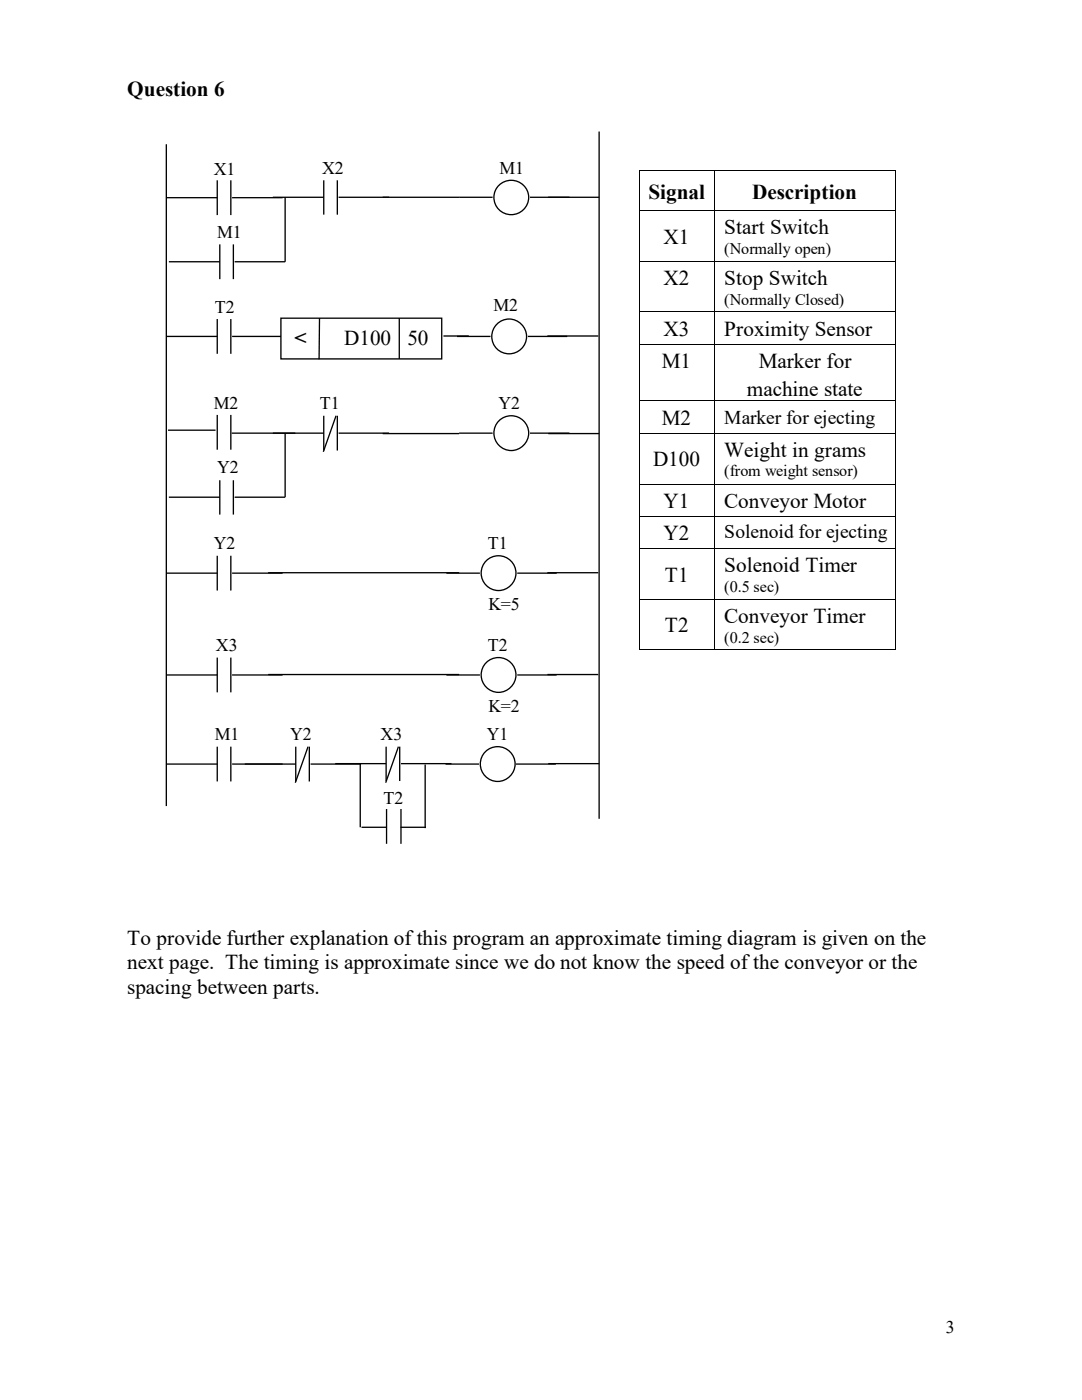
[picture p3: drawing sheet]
<svg xmlns="http://www.w3.org/2000/svg" width="216mm" height="279mm" viewBox="0 0 216 279" stroke-linecap="round" stroke-linejoin="round" font-family="sans-serif">
<path d="M48.9 152.5h10.1M59 149v7M61.5 149l-2.6 7.2M61.7 149v7M62 152.5h10.1" fill="none" stroke="#000" stroke-width=".26"/>
<g fill="#fff">
<path d="M42.7 31.6h15v5.9h-15z" fill-rule="evenodd"/>
<path d="M43.3 44.1h15.1v5.9h-15.1z" fill-rule="evenodd"/>
</g>
<path d="M56.9 39.4v12.8h-10.1M33.7 52.2h10.2M43.9 48.8v6.9M46.6 48.8v6.9" fill="none" stroke="#000" stroke-width=".26"/>
<g fill="#fff">
<path d="M64.3 31.3h15v6h-15z" fill-rule="evenodd"/>
<path d="M97.1 30.1h13.8v13h-13.8z" fill-rule="evenodd"/>
<circle cx="102" cy="39.4" r="3.4"/>
</g>
<g fill="none" stroke="#000" stroke-width=".26">
<path d="M33.2 28.8v132.1M54.4 39.4h10.2M64.6 36v6.8M67.3 36v6.8M67.6 39.4h10M91.6 39.4h6.7M105.7 39.4h7.9M119.5 26.2v137.2"/>
<circle cx="102" cy="39.4" r="3.4"/>
</g>
<g fill="#fff">
<path d="M42.8 59.2h15.1v5.9h-15.1z" fill-rule="evenodd"/>
<path d="M95.9 57.4h13.8v13.1h-13.8z" fill-rule="evenodd"/>
<circle cx="101.6" cy="67.1" r="3.5"/>
</g>
<g fill="none" stroke="#000" stroke-width=".26">
<path d="M33.2 67.1h10.1M43.3 63.7v6.9M46.1 63.7v6.9M46.3 67.1h10.1M91.2 67.1h6.7M105.3 67.1h7.9M109.2 67.1h10.2"/>
<circle cx="101.6" cy="67.1" r="3.5"/>
</g>
<path d="M56 63.5h32.1v8.1h-32.1z" fill-rule="evenodd" fill="#fff"/>
<path d="M33.2 39.5h10.1M43.3 36v6.9M46.1 36v6.9M46.3 39.5h10.1M76.4 39.4h15.2M56 63.5h32.1v8.1h-32.1zM63.8 63.5l-.1 8.2M88.5 67.1h5.1" fill="none" stroke="#000" stroke-width=".26"/>
<g fill="#fff">
<path d="M42.7 78.4h15v5.9h-15z" fill-rule="evenodd"/>
<path d="M43.3 91.1h15.1v5.9h-15.1z" fill-rule="evenodd"/>
</g>
<path d="M33.7 99.2h10.2M43.9 95.8v6.9M46.6 95.8v6.9M56.9 86.4v12.8h-10.1" fill="none" stroke="#000" stroke-width=".26"/>
<g fill="#fff">
<path d="M96.9 77h13.8v13.2h-13.8z" fill-rule="evenodd"/>
<circle cx="102" cy="86.4" r="3.5"/>
</g>
<g fill="none" stroke="#000" stroke-width=".26">
<path d="M109.4 39.4h10.1M43.3 82.8v6.9M46.1 82.8v6.9M76.4 86.5h15.2M91.6 86.4h6.7M105.7 86.4h7.9M109.4 86.5h10.1"/>
<circle cx="102" cy="86.4" r="3.5"/>
</g>
<path d="M63.8 78.3h15.1v5.9h-15.1z" fill-rule="evenodd" fill="#fff"/>
<path d="M54.4 86.4h10.2M64.6 83v6.9M67.1 83l-2.6 7.2M67.3 83v6.9M67.6 86.4h10" fill="none" stroke="#000" stroke-width=".26"/>
<g fill="#fff">
<path d="M93 105h13.9v19h-13.9z" fill-rule="evenodd"/>
<circle cx="99.5" cy="114.4" r="3.5"/>
</g>
<g fill="none" stroke="#000" stroke-width=".26">
<path d="M89.1 114.4h6.7"/>
<circle cx="99.5" cy="114.4" r="3.5"/>
</g>
<path d="M42.7 106.3h15v6h-15z" fill-rule="evenodd" fill="#fff"/>
<path d="M33.2 114.4h10.1M43.3 110.9v7M46.1 110.9v7M46.3 114.4h10.1M53.5 114.3h38.1M103.2 114.4h7.9M109.2 114.3h10.2" fill="none" stroke="#000" stroke-width=".26"/>
<g fill="#fff">
<path d="M43.1 126.7h15v5.9h-15z" fill-rule="evenodd"/>
<path d="M93 125.3h13.9v19h-13.9z" fill-rule="evenodd"/>
<circle cx="99.5" cy="134.7" r="3.5"/>
</g>
<g fill="none" stroke="#000" stroke-width=".26">
<path d="M33.2 134.7h10.1M43.3 131.2v7M46.1 131.2v7M46.3 134.7h10.1M53.5 134.6h38.1M89.1 134.7h6.7M103.2 134.7h7.9M109.2 134.6h10.2"/>
<circle cx="99.5" cy="134.7" r="3.5"/>
</g>
<path d="M42.8 144.4h15.1v6h-15.1z" fill-rule="evenodd" fill="#fff"/>
<path d="M33.2 152.5h10.1M43.3 149v7M46.1 149v7M46.3 152.5h10.1" fill="none" stroke="#000" stroke-width=".26"/>
<path d="M75.9 144.4h15.1v5.9h-15.1z" fill-rule="evenodd" fill="#fff"/>
<path d="M66.9 152.4h10.1M77 149v6.9M79.5 149l-2.5 7.2M79.8 149v6.9M80 152.4h10.1" fill="none" stroke="#000" stroke-width=".26"/>
<path d="M76.5 157.1h15.1v6h-15.1z" fill-rule="evenodd" fill="#fff"/>
<path d="M71.9 152.4v12.7M84.8 152.6v12.7M72.1 165.1h5.1M77.1 161.5v6.9M79.9 165.1h5.1M80 161.5v6.9" fill="none" stroke="#000" stroke-width=".26"/>
<g fill="#fff">
<path d="M94.6 143.1h13.9v13.1h-13.9z" fill-rule="evenodd"/>
<circle cx="99.3" cy="152.5" r="3.5"/>
</g>
<g fill="none" stroke="#000" stroke-width=".26">
<path d="M79.7 63.5v8.1M33.5 85.9h9.5M46.2 86.4h12.7M88.9 152.5h6.7M103 152.5h7.9M109.4 152.4h10.1"/>
<circle cx="99.3" cy="152.5" r="3.5"/>
</g>
<path d="M124.8 32.6h57.9v101.6h-57.9z" fill-rule="evenodd" fill="#fff"/>
<path d="M124.8 32.6h57.8v101.6h-57.8z" fill="none" stroke="#fff" stroke-width=".26"/>
<g fill="#000">
<path d="M127.4 34h.2v.2h-.2zM142.6 34h.1v.2h-.1zM178.6 34h.1v.2h-.1zM127.4 41.9h.2v.2h-.2zM127.4 52.1h.2v.1h-.2zM142.6 41.9h.1v.2h-.1zM142.6 52.1h.1v.1h-.1zM178.6 41.9h.1v.2h-.1zM178.6 52.1h.1v.1h-.1zM127.4 62.1h.2v.2h-.2zM127.4 68.6h.2v.1h-.2zM142.6 62.1h.1v.2h-.1z"/>
<path d="M142.6 68.6h.1v.1h-.1zM178.6 62.1h.1v.2h-.1zM178.6 68.6h.1v.1h-.1zM127.4 79.9h.2v.2h-.2zM127.4 86.4h.2v.1h-.2zM127.4 96.5h.2v.2h-.2zM142.6 79.9h.1v.2h-.1zM142.6 86.4h.1v.1h-.1zM142.6 96.5h.1v.2h-.1zM178.6 79.9h.1v.2h-.1zM178.6 86.4h.1v.1h-.1zM178.6 96.5h.1v.2h-.1z"/>
<path d="M127.4 103h.2v.1h-.2zM127.4 109.4h.2v.2h-.2zM127.4 119.5h.2v.2h-.2zM142.6 103h.1v.1h-.1zM142.6 109.4h.1v.2h-.1zM142.6 119.5h.1v.2h-.1zM178.6 103h.1v.1h-.1zM178.6 109.4h.1v.2h-.1zM178.6 119.5h.1v.2h-.1zM127.4 129.6h.2v.2h-.2zM142.6 129.6h.1v.2h-.1zM178.6 129.6h.1v.2h-.1z"/>
</g>
<g fill="none" stroke="#000" stroke-width=".2">
<path d="M127.5 34.2v7.7M127.6 34.1h15M142.7 34.2v7.7M142.7 34.1h35.9M178.6 34.2v7.7M127.5 42.1v10M127.5 52.2v9.9M127.6 42h15M127.6 52.2h15M142.7 42.1v10M142.7 52.2v9.9M142.7 42h35.9"/>
<path d="M142.7 52.2h35.9M178.6 42.1v10M178.6 52.2v9.9M127.5 62.3v6.3M127.5 68.7v11.2M127.6 62.2h15M127.6 68.7h15M142.7 62.3v6.3M142.7 68.7v11.2M142.7 62.2h35.9M142.7 68.7h35.9M178.6 62.3v6.3"/>
<path d="M178.6 68.7v11.2M127.5 80.1v6.3M127.5 86.5v10M127.5 96.7v6.3M127.6 80h15M127.6 86.4h15M127.6 96.6h15M142.7 80.1v6.3M142.7 86.5v10M142.7 96.7v6.3M142.7 80h35.9M142.7 86.4h35.9"/>
<path d="M142.7 96.6h35.9M178.6 80.1v6.3M178.6 86.5v10M178.6 96.7v6.3M127.5 103.1v6.3M127.5 109.6v9.9M127.5 119.7v9.9M127.6 103h15M127.6 109.5h15M127.6 119.6h15M142.7 103.1v6.3M142.7 109.6v9.9"/>
<path d="M142.7 119.7v9.9M142.7 103h35.9M142.7 109.5h35.9M142.7 119.6h35.9M178.6 103.1v6.3M178.6 109.6v9.9M178.6 119.7v9.9M127.6 129.7h15M142.7 129.7h35.9"/>
</g>
<g font-size="4.2">
<text x="25.4" y="19.2">Question 6</text>
<text x="129.4" y="39.6">Signal</text>
<text x="150.1" y="39.6">Description</text>
<text x="144.5" y="46.7">Start Switch</text>
<text x="132.4" y="48.6">X1</text>
<text x="132.4" y="56.9">X2</text>
<text x="144.5" y="56.9">Stop Switch</text>
<text x="58.8" y="68.9">&lt;</text>
<text x="68.7" y="68.9">D100</text>
<text x="81.3" y="68.9">50</text>
<text x="132.4" y="67">X3</text>
<text x="144.5" y="67">Proximity Sensor</text>
<text x="132.1" y="73.4">M1</text>
<text x="151.4" y="73.4">Marker for</text>
<text x="149" y="79">machine state</text>
<text x="132.1" y="84.8">M2</text>
<text x="130.3" y="93">D100</text>
<text x="144.5" y="91.2">Weight in grams</text>
<text x="132.4" y="101.3">Y1</text>
<text x="144.5" y="101.3">Conveyor Motor</text>
<text x="132.4" y="107.8">Y2</text>
<text x="132.7" y="116.1">T1</text>
<text x="144.5" y="114.2">Solenoid Timer</text>
<text x="144.5" y="124.4">Conveyor Timer</text>
<text x="132.7" y="126.2">T2</text>
<text x="25.4" y="188.6">To provide further explanation of this program an approximate timing diagram is given on the</text>
<text x="25.4" y="193.4">next page. The timing is approximate since we do not know the speed of the conveyor or the</text>
<text x="25.4" y="198.3">spacing between parts.</text>
</g>
<g font-size="3.9">
<text x="144.5" y="84.7">Marker for ejecting</text>
<text x="144.5" y="107.4">Solenoid for ejecting</text>
</g>
<g font-size="3.6">
<text x="42.7" y="34.9">X1</text>
<text x="64.3" y="34.6">X2</text>
<text x="99.7" y="34.6">M1</text>
<text x="43.3" y="47.4">M1</text>
<text x="42.8" y="62.5">T2</text>
<text x="98.5" y="62">M2</text>
<text x="42.7" y="81.7">M2</text>
<text x="63.8" y="81.6">T1</text>
<text x="99.5" y="81.6">Y2</text>
<text x="43.3" y="94.4">Y2</text>
<text x="42.7" y="109.6">Y2</text>
<text x="97.4" y="109.6">T1</text>
<text x="97.5" y="121.8">K=5</text>
<text x="43.1" y="130">X3</text>
<text x="97.4" y="129.9">T2</text>
<text x="97.5" y="142.1">K=2</text>
<text x="42.8" y="147.7">M1</text>
<text x="57.9" y="147.7">Y2</text>
<text x="75.9" y="147.7">X3</text>
<text x="97.1" y="147.7">Y1</text>
<text x="76.5" y="160.4">T2</text>
<text x="188.7" y="265.9">3</text>
</g>
<g font-size="3.2">
<text x="144.5" y="50.6">(Normally open)</text>
<text x="144.5" y="60.8">(Normally Closed)</text>
<text x="144.5" y="95.1">(from weight sensor)</text>
<text x="144.5" y="118.1">(0.5 sec)</text>
<text x="144.5" y="128.3">(0.2 sec)</text>
</g>
</svg>
